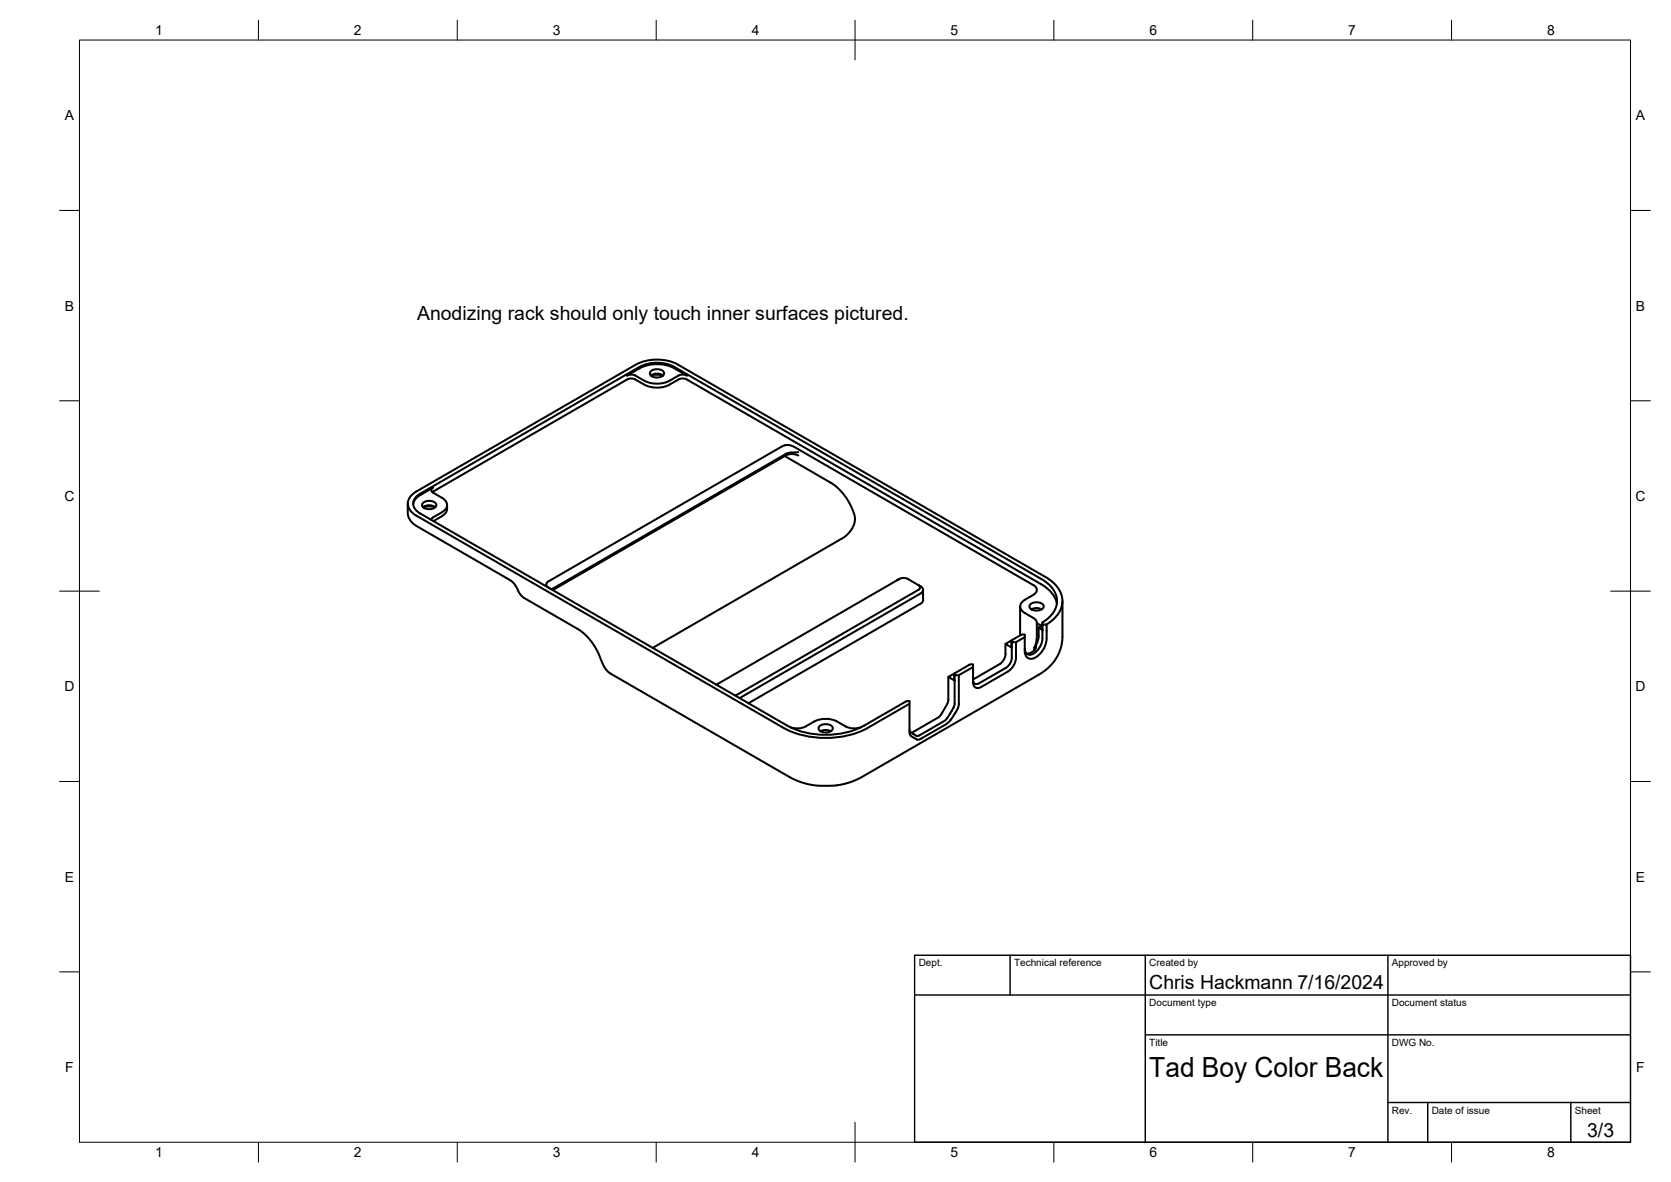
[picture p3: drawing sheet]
<svg xmlns="http://www.w3.org/2000/svg" width="420mm" height="297mm" viewBox="0 0 420 297" stroke-linecap="round" stroke-linejoin="round" font-family="sans-serif">
<!-- layer: Visible -->
<g fill="none" stroke="#000" stroke-width=".51">
<path d="M159.9 91.6l-55.2 31.9a3.2 3.2 0 0 0-2.2 3.1 3.2 3.2 0 0 0 2.2 3l92.3 53.3a23.4 23.4 0 0 0 21.2 0l10.5-6M159.9 91.6a11.7 11.7 0 0 1 10.6 0l92.2 53.3M160.8 92.2l-55.1 31.8a2.65 2.65 0 0 0-1.8 2.6 2.65 2.65 0 0 0 1.8 2.5l92.3 53.3a21.3 21.3 0 0 0 19.3 0l10.5-6.1M160.8 92.5l-3.1 1.9 1.2-.3 .9 .3a8.1 8.1 0 0 0 7.9 1.6l.7-.3M160.8 92.2a9.6 9.6 0 0 1 8.7 0l92.3 53.3a6.8 6.8 0 0 1 4 5.8 7.1 7.1 0 0 1-3.8 5.2l.1 .4M160.8 92.5a9.6 9.6 0 0 1 8.7 0l3.2 1.9M163.6 93.4a2.38 2.38 0 0 1 3.4 .3 1.62 1.62 0 0 1-2.3 1.1 1.04 1.04 0 0 1-1-.3 1.04 1.04 0 0 1-.1-1.1zM166.6 94.3l-1.8-.1-1.1 .2a2.64 2.64 0 0 1 3 0M168.4 96.7a7 7 0 0 1-6.4 0l-2.6-1.5-.9-.1-.8 .3-49 28.3M172.7 95.4l-.8-.3-.9 .1-2.6 1.5M172.7 94.4l-.8-.3-.9 .1-2.6 1.5M172.7 95.4l89.1 51.4a7.3 7.3 0 0 1 3.9 4.9"/>
<path d="M197.3 114.6l11.5 6.7a13.6 13.6 0 0 1 6.2 9.3 6.5 6.5 0 0 1-3 4.6l-47.9 27.6M200.7 113.6l-2.2 .2-1 .3-58.7 34.1M200.7 114.5l-1.6-.4-1.6 .4-58.5 33.8M102.5 126.6v2.3a4 4 0 0 0 2.4 3.4l23.3 13.5a6.8 6.8 0 0 1 2.5 3.4l1.2 1.1 13.3 7.7a15.3 15.3 0 0 1 6.2 8.5l.9 1.6 1.1 1.1 45.1 26.1a19.9 19.9 0 0 0 18.2 0l44.5-25.7a11.1 11.1 0 0 0 5.9-9.6v-8.9M103.9 126.7l.3-.8 1-1.2 3.7-2.1-.3 .2a.64 .64 0 0 0 .3 1 5.4 5.4 0 0 1 3.4 2.6 1.96 1.96 0 0 1-1.2 2.4l-2.2 1.2-.5 .6M106.3 126.4a2.38 2.38 0 0 1 3.4 .4 1.62 1.62 0 0 1-2.2 1.1 1.04 1.04 0 0 1-1.1-.3 1.04 1.04 0 0 1-.1-1.2zM106.4 127.5a2.64 2.64 0 0 1 3.1 0M106.4 127.4a5.9 5.9 0 0 1 3 0M112.4 126.9v1M112.4 127.9a2.17 2.17 0 0 1-1.3 1.8l-2.1 1.3M225.6 145.8l.5-.3-46 26.6M226.2 145.5l.8-.3 .9 .1 3 1.7"/>
<path d="M230.9 147l.5 .3M230.9 147l.3 .3 .1 .5-.4 .4-46.1 26.6M231.5 147.3a.97 .97 0 0 1 .6 .9 .97 .97 0 0 1-.6 .9l-45.5 26.3M232.1 148.2v2.6M232.1 150.8l-.2 .5-.4 .4-43.3 25M256.5 152.4v7.3M259 151.9a2.38 2.38 0 0 1 3.4 .3 1.62 1.62 0 0 1-2.2 1.2 1.04 1.04 0 0 1-1.1-.4 1.04 1.04 0 0 1-.1-1.1zM259.4 153.1l1.2-.3 1.3 .3M259.8 147a1.29 1.29 0 0 1 .9 1.2 1.29 1.29 0 0 1-.9 1.3M259.8 155.3a1.45 1.45 0 0 1 .9 1.3M259.8 147.1l-60.1-34.8a3.1 3.1 0 0 0-3.2 0l-58.4 33.7a.95 .95 0 0 0-.8 .9 .95 .95 0 0 0 .9 .9M259.8 149.5l-2.1 1.2a1.78 1.78 0 0 0-1.2 1.7 1.78 1.78 0 0 0 1.2 1.7l2.1 1.2"/>
<path d="M261.2 157.7a7.5 7.5 0 0 1-.3 3.5l-.4 .9M261.4 157l-.7-.4v2.4a7.9 7.9 0 0 1-.6 3.8v.6l.4-.6v-.7M261.4 157l.2 .4-.4 .3 .9 .6M262 156.7l.1 1.6M262.1 158.3v2.1a4.4 4.4 0 0 1-3.3 4.2 1.32 1.32 0 0 1-1.1-1.6M262.1 158.3v-1.4h1.1v3.5a5.7 5.7 0 0 1-3.5 5.1 1.62 1.62 0 0 1-2-1.9v-3.5l-2.2 1.3-.1 4.4-.4 1.2-.7 1-.8 .7-6.8 4a1.23 1.23 0 0 1-1.4 .1 1.23 1.23 0 0 1-.6-1.3v-3.9M262.8 144.9a7.5 7.5 0 0 1 4.3 6.5 7.4 7.4 0 0 1-3.9 5.5M180.5 171.8l-.3 .3M228.7 176.2v8.2l.3 .5 .6 .4a1.52 1.52 0 0 0 2 .3l6.2-3.5a9.5 9.5 0 0 0 3.3-5.3M228.7 176.2l-.9 .1M236.6 179.6l-.8 .7-6.2 3.6-.6 .2M236.8 179.3l-.2 .3"/>
<path d="M238.4 170.1v6.1l-1.6 3.1M239.9 169.4v1.4M239.9 170.8l.1 .2M240 176.8a10.5 10.5 0 0 1-2.6 4.4l-6.2 3.6a1.44 1.44 0 0 1-1.8-.5l-.4-.2M240.1 169.1l-1.7 1 1.6 .9M240.1 169.1l3.6-2 1-.1v.6l-3.6 2.1M240.1 169.1l-.1 .2v.4M241.1 169.7h-1.1v7.2M241.1 169.7v7.2M252.8 161.8a5.6 5.6 0 0 1-.4 4l-1.1 1.1-6.6 3.9M254.3 161.1l.1 1.6M254.4 162.7h.1"/>
<path d="M254.5 160.8l-1.7 1 1.6 .9M254.5 160.8l-.2 .4 .1 .2M255.5 161.4h-1.1v4.3l-.7 1.5-.8 .6-6.7 3.9a.91 .91 0 0 1-1.1 .1 .91 .91 0 0 1-.4-.9M257.7 160.1v-.6h-.8l-2.4 1.3M260.1 162.8l.3 .2M260.1 163.4a2.01 2.01 0 0 1-2.1 .8M260.5 162.1v.5M202.6 182.6a7.6 7.6 0 0 1 6.6-1.8l1.3 .5a7.4 7.4 0 0 0 3.7 1.7h1.2l1.1-.3M202.6 182.6l-1.6 .4h-1.2l-1.1-.3M206 182.6a2.38 2.38 0 0 1 3.4 .3 1.62 1.62 0 0 1-2.2 1.1 1.04 1.04 0 0 1-1.1-.3 1.04 1.04 0 0 1-.1-1.1zM206.3 183.7l1.3-.3 1.3 .3M228.7 183.4l.3 .7"/>
</g>
<!-- layer: BORDER -->
<g fill="none" stroke="#000" stroke-width=".25">
<path d="M20 10.1h390v276.9h-390zM65 5.1v5M115 5.1v5M165 5.1v5M215 5.1v10M265 5.1v5M315 5.1v5M365 5.1v5M15 52.9h5M410 52.9h5M15 100.7h5M410 100.7h5"/>
<path d="M15 148.6h10M405 148.6h10M15 196.4h5M410 196.4h5M15 244.2h5M410 244.2h5M65 287v5M115 287v5M165 287v5M215 282.1v9.9M265 287v5M315 287v5"/>
<path d="M365 287v5"/>
</g>
<!-- layer: TITLEBLOCK -->
<path d="M230 240.1h180v46.9h-180zM230 250h180M254 240.1v9.9M288 240.1v46.9M349 240.1v46.9M288 260.1h122M349 277.1h61M359 277.1v9.9M395 277.1v9.9" fill="none" stroke="#000" stroke-width=".36"/>
<text font-size="7" x="289" y="270.6">Tad Boy Color Back</text>
<g font-size="4.9">
<text x="104.9" y="80.4">Anodizing rack should only touch inner surfaces pictured.</text>
<text x="289" y="248.5">Chris Hackmann 7/16/2024</text>
<text x="399.1" y="285.7">3/3</text>
</g>
<g font-size="3.5">
<text x="39" y="8.8">1</text>
<text x="89" y="8.8">2</text>
<text x="139" y="8.8">3</text>
<text x="189" y="8.8">4</text>
<text x="239" y="8.8">5</text>
<text x="289" y="8.8">6</text>
<text x="339" y="8.8">7</text>
<text x="389" y="8.8">8</text>
<text x="16.3" y="30.2">A</text>
<text x="411.3" y="30.2">A</text>
<text x="16.3" y="78">B</text>
<text x="411.3" y="78">B</text>
<text x="16.2" y="125.9">C</text>
<text x="411.2" y="125.9">C</text>
<text x="16.2" y="173.7">D</text>
<text x="411.2" y="173.7">D</text>
<text x="16.3" y="221.6">E</text>
<text x="411.3" y="221.6">E</text>
<text x="16.4" y="269.4">F</text>
<text x="411.4" y="269.4">F</text>
<text x="39" y="290.8">1</text>
<text x="89" y="290.8">2</text>
<text x="139" y="290.8">3</text>
<text x="189" y="290.8">4</text>
<text x="239" y="290.8">5</text>
<text x="289" y="290.8">6</text>
<text x="339" y="290.8">7</text>
<text x="389" y="290.8">8</text>
</g>
<g font-size="2.5">
<text x="231" y="242.9">Dept.</text>
<text x="255" y="242.9">Technical reference</text>
<text x="289" y="242.9">Created by</text>
<text x="350" y="242.9">Approved by</text>
<text x="289" y="252.8">Document type</text>
<text x="350" y="252.8">Document status</text>
<text x="289" y="262.9">Title</text>
<text x="350" y="262.9">DWG No.</text>
<text x="350" y="279.9">Rev.</text>
<text x="360" y="279.9">Date of issue</text>
<text x="396" y="279.9">Sheet</text>
</g>
</svg>
